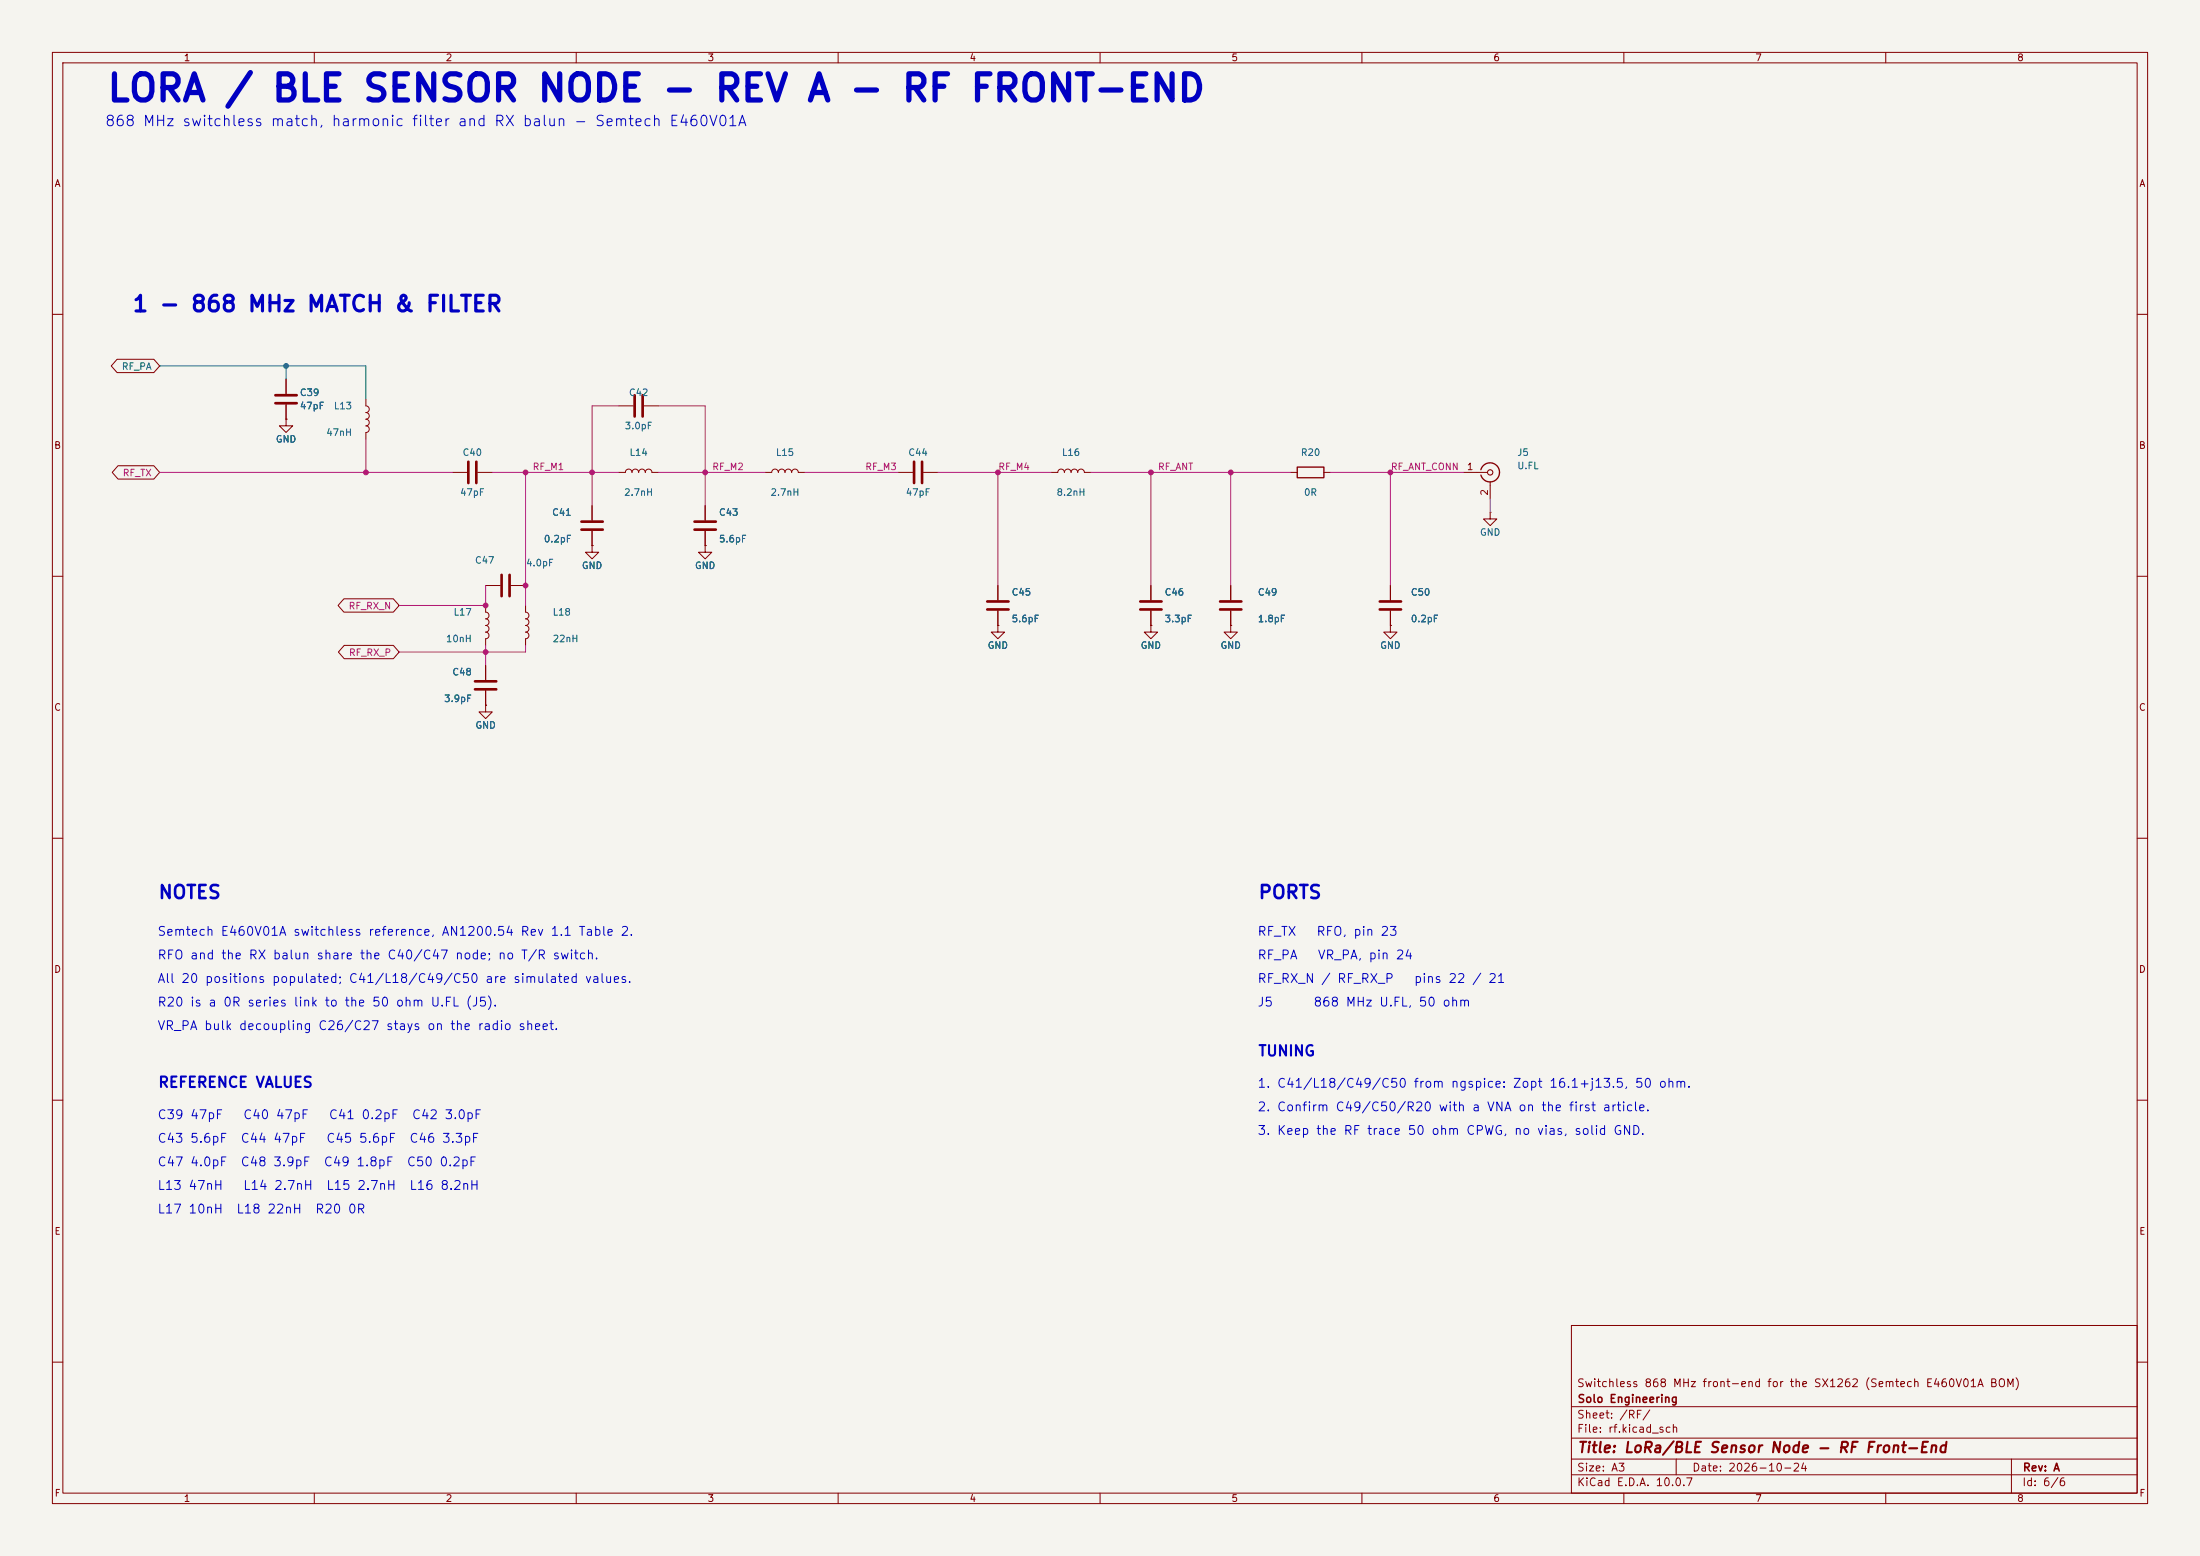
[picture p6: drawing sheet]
<svg xmlns="http://www.w3.org/2000/svg" width="420mm" height="297mm" viewBox="0 0 420 297" stroke-linecap="round" stroke-linejoin="round" font-family="sans-serif">
<path d="M0 0h420v297h-420z" fill="#f5f4ef" stroke="#f5f4ef" stroke-width=".19"/>
<g fill="none" stroke="#840000" stroke-width=".19">
<path d="M10 10h400v277h-400zM12 12h396v273h-396zM60 10v2M110 10v2M160 10v2M210 10v2M260 10v2M310 10v2M360 10v2M10 60h2M22.3 68.6h7.1l1.1 1.3-1.1 1.2h-7.1l-1.1-1.2zM54.6 72.4v2.8"/>
<path d="M54.6 77.2v2.8M69.8 76.2v1.3a.64 .64 0 0 1 .7 .6 .64 .64 0 0 1-.7 .6 .64 .64 0 0 1 .7 .7 .64 .64 0 0 1-.7 .6M118.1 77.5h2.8M122.9 77.5h2.8M408 60h2M22.5 88.9h6.9l1.1 1.3-1.1 1.2h-6.9l-1.1-1.2zM54.6 80v1.3h1.3l-1.3 1.3-1.3-1.3h1.3M54.6 80h.1M69.8 80a.64 .64 0 0 1 .7 .6 .64 .64 0 0 1-.7 .7 .64 .64 0 0 1 .7 .6 .64 .64 0 0 1-.7 .7v1.2M86.4 90.2h2.8M91.2 90.2h2.8M113 96.5v2.8"/>
<path d="M118.1 90.2h1.3a.64 .64 0 0 1 .6-.7 .64 .64 0 0 1 .6 .7 .64 .64 0 0 1 .7-.7 .64 .64 0 0 1 .6 .7 .64 .64 0 0 1 .7-.7 .64 .64 0 0 1 .6 .7 .64 .64 0 0 1 .6-.7 .64 .64 0 0 1 .7 .7h1.2M134.6 96.5v2.8M146 90.2h1.3a.64 .64 0 0 1 .7-.7 .64 .64 0 0 1 .6 .7 .64 .64 0 0 1 .6-.7 .64 .64 0 0 1 .7 .7 .64 .64 0 0 1 .6-.7 .64 .64 0 0 1 .6 .7 .64 .64 0 0 1 .7-.7 .64 .64 0 0 1 .6 .7h1.3M171.4 90.2h2.8M176.3 90.2h2.8M200.7 90.2h1.2a.64 .64 0 0 1 .7-.7 .64 .64 0 0 1 .6 .7 .64 .64 0 0 1 .6-.7 .64 .64 0 0 1 .7 .7 .64 .64 0 0 1 .6-.7 .64 .64 0 0 1 .6 .7 .64 .64 0 0 1 .7-.7 .64 .64 0 0 1 .6 .7h1.3M246.4 90.2h1.2M252.7 90.2h1.3M279.4 90.2h4.6M284.5 97.8v1.3h1.2l-1.2 1.2-1.3-1.2h1.3M284.5 97.8h.1M284.5 91.9v3.4"/>
<path d="M10 110h2M65.7 114.3h9.4l1.1 1.3-1.1 1.2h-9.4l-1.2-1.2zM92.7 115.6v1.2a.64 .64 0 0 1 .7 .7 .64 .64 0 0 1-.7 .6 .64 .64 0 0 1 .7 .7 .64 .64 0 0 1-.7 .6M92.7 119.4a.64 .64 0 0 1 .7 .6 .64 .64 0 0 1-.7 .7 .64 .64 0 0 1 .7 .6 .64 .64 0 0 1-.7 .6v1.3M92.7 111.8h2.8M97.5 111.8h2.8M100.3 115.6v1.2a.64 .64 0 0 1 .7 .7 .64 .64 0 0 1-.7 .6 .64 .64 0 0 1 .7 .7 .64 .64 0 0 1-.7 .6M100.3 119.4a.64 .64 0 0 1 .7 .6 .64 .64 0 0 1-.7 .7 .64 .64 0 0 1 .7 .6 .64 .64 0 0 1-.7 .6v1.3M113 104.1v1.3h1.3l-1.3 1.3-1.2-1.3h1.2M113 104.1h.1M113 101.3v2.8M134.6 104.1v1.3h1.3l-1.3 1.3-1.3-1.3h1.3"/>
<path d="M134.6 104.1h.1M134.6 101.3v2.8M190.5 119.4v1.3h1.3l-1.3 1.2-1.3-1.2h1.3M190.5 119.4h.1M190.5 111.8v2.8M190.5 116.6v2.8M219.7 119.4v1.3h1.3l-1.3 1.2-1.3-1.2h1.3M219.7 119.4h.1M219.7 111.8v2.8M219.7 116.6v2.8M234.9 119.4v1.3h1.3l-1.3 1.2-1.2-1.2h1.2M234.9 119.4h.1"/>
<path d="M234.9 111.8v2.8M234.9 116.6v2.8M265.4 119.4v1.3h1.3l-1.3 1.2-1.2-1.2h1.2M265.4 119.4h.1M265.4 111.8v2.8M265.4 116.6v2.8M408 110h2M65.7 123.2h9.4l1.1 1.3-1.1 1.2h-9.4l-1.1-1.2zM92.7 134.6v1.3h1.3l-1.3 1.3-1.3-1.3h1.3M92.7 134.6h.1M92.7 127v2.8M92.7 131.8v2.8"/>
<path d="M10 160h2M408 160h2M10 210h2M408 210h2M300 253h108v32h-108zM10 260h2M300 278.5h108M300 274.5h108M300 268.5h108M320 278.5v3M384 278.5v6.5M408 260h2"/>
<path d="M60 285v2M110 285v2M160 285v2M210 285v2M260 285v2M300 281.5h108M310 285v2M360 285v2"/>
</g>
<path d="M247.6 89.2h5.1v2h-5.1zM282.7 89.7a1.81 1.81 0 0 1 2.8-1 1.81 1.81 0 0 1 0 2.9 1.81 1.81 0 0 1-2.8-.9" fill="none" stroke="#840000" stroke-width=".25"/>
<circle cx="284.5" cy="90.2" r=".51" fill="none" stroke="#840000" stroke-width=".2"/>
<g fill="none" stroke="#840000" stroke-width=".51">
<path d="M52.6 75.4h4M52.6 77h4M121.2 75.4v4.1M122.7 75.4v4.1M89.4 88.1v4.1M90.9 88.1v4.1M111 99.6h4.1M132.6 99.6h4.1M174.5 88.1v4.1M176 88.1v4.1M95.8 109.7v4.1M97.3 109.7v4.1"/>
<path d="M111 101.1h4.1M132.6 101.1h4.1M188.5 114.8h4M188.5 116.3h4M217.7 114.8h4M217.7 116.3h4M232.9 114.8h4.1M232.9 116.3h4.1M263.4 114.8h4.1M263.4 116.3h4.1M90.7 130h4M90.7 131.6h4"/>
</g>
<g fill="none" stroke="#b41978" stroke-width=".19">
<path d="M118.1 77.5h-5.1v19M125.7 77.5h8.9v19M30.5 90.2h55.9M69.8 83.8v6.4M94 90.2h24.1M100.3 90.2v25.4M125.7 90.2h20.3M153.7 90.2h17.7M179.1 90.2h21.6M190.5 90.2v21.6M208.3 90.2h38.1M219.7 90.2v21.6"/>
<path d="M234.9 90.2v21.6M254 90.2h25.4M265.4 90.2v21.6M92.7 111.8v3.8h-16.5M92.7 123.2v3.8M100.3 123.2v1.3h-24.1"/>
</g>
<path d="M30.5 69.9h39.3v6.3M54.6 69.9v2.5" fill="none" stroke="#008046" stroke-width=".19"/>
<path d="M284.5 95.3v2.5" fill="none" stroke="#6e6e6e" stroke-width=".19"/>
<g fill="#b41978" stroke="#b41978" stroke-width=".19">
<circle cx="190.5" cy="90.2" r=".46"/>
<circle cx="219.7" cy="90.2" r=".46"/>
<circle cx="234.9" cy="90.2" r=".46"/>
<circle cx="134.6" cy="90.2" r=".46"/>
<circle cx="265.4" cy="90.2" r=".46"/>
<circle cx="100.3" cy="111.8" r=".46"/>
<circle cx="92.7" cy="115.6" r=".46"/>
<circle cx="92.7" cy="124.5" r=".46"/>
<circle cx="113" cy="90.2" r=".46"/>
<circle cx="100.3" cy="90.2" r=".46"/>
<circle cx="69.8" cy="90.2" r=".46"/>
</g>
<circle cx="54.6" cy="69.9" r=".46" fill="#008046" stroke="#008046" stroke-width=".19"/>
<text font-size="5" fill="#0000c2" x="20.2" y="20.6">LORA / BLE SENSOR NODE - REV A - RF FRONT-END</text>
<text font-size="3" fill="#0000c2" x="25.1" y="60.3">1 - 868 MHz MATCH &amp; FILTER</text>
<g font-size="2.5" fill="#0000c2">
<text x="30.1" y="172.2">NOTES</text>
<text x="240.1" y="172.2">PORTS</text>
</g>
<g font-size="2" fill="#0000c2">
<text x="19.9" y="24.6">868 MHz switchless match, harmonic filter and RX balun - Semtech E460V01A</text>
<text x="240.1" y="202.1">TUNING</text>
<text x="30.1" y="208.1">REFERENCE VALUES</text>
</g>
<text font-size="2" fill="#840000" x="301" y="277.8">Title: LoRa/BLE Sensor Node - RF Front-End</text>
<g font-size="1.7" fill="#0000c2">
<text x="29.9" y="179">Semtech E460V01A switchless reference, AN1200.54 Rev 1.1 Table 2.</text>
<text x="239.9" y="179">RF_TX</text>
<text x="251.2" y="179">RFO, pin 23</text>
<text x="29.9" y="183.5">RFO and the RX balun share the C40/C47 node; no T/R switch.</text>
<text x="239.9" y="183.5">RF_PA</text>
<text x="251.4" y="183.5">VR_PA, pin 24</text>
<text x="29.9" y="188">All 20 positions populated; C41/L18/C49/C50 are simulated values.</text>
<text x="239.9" y="188">RF_RX_N / RF_RX_P</text>
<text x="269.8" y="188">pins 22 / 21</text>
<text x="29.9" y="192.5">R20 is a 0R series link to the 50 ohm U.FL (J5).</text>
<text x="29.9" y="197">VR_PA bulk decoupling C26/C27 stays on the radio sheet.</text>
<text x="239.9" y="192.5">J5</text>
<text x="250.6" y="192.5">868 MHz U.FL, 50 ohm</text>
<text x="239.9" y="208">1. C41/L18/C49/C50 from ngspice: Zopt 16.1+j13.5, 50 ohm.</text>
<text x="29.9" y="214">C39 47pF</text>
<text x="46.3" y="214">C40 47pF</text>
<text x="62.6" y="214">C41 0.2pF</text>
<text x="78.5" y="214">C42 3.0pF</text>
<text x="239.9" y="212.5">2. Confirm C49/C50/R20 with a VNA on the first article.</text>
<text x="29.9" y="218.5">C43 5.6pF</text>
<text x="45.8" y="218.5">C44 47pF</text>
<text x="62.1" y="218.5">C45 5.6pF</text>
<text x="78" y="218.5">C46 3.3pF</text>
<text x="239.9" y="217">3. Keep the RF trace 50 ohm CPWG, no vias, solid GND.</text>
<text x="29.9" y="227.5">L13 47nH</text>
<text x="29.9" y="223">C47 4.0pF</text>
<text x="45.8" y="223">C48 3.9pF</text>
<text x="46.3" y="227.5">L14 2.7nH</text>
<text x="61.7" y="223">C49 1.8pF</text>
<text x="62.1" y="227.5">L15 2.7nH</text>
<text x="77.5" y="223">C50 0.2pF</text>
<text x="78" y="227.5">L16 8.2nH</text>
<text x="29.9" y="232">L17 10nH</text>
<text x="45" y="232">L18 22nH</text>
<text x="60" y="232">R20 0R</text>
</g>
<g font-size="1.5" fill="#840000">
<text x="300.9" y="265.1">Switchless 868 MHz front-end for the SX1262 (Semtech E460V01A BOM)</text>
<text x="301" y="268.1">Solo Engineering</text>
<text x="300.9" y="273.8">File: rf.kicad_sch</text>
<text x="300.9" y="271.1">Sheet: /RF/</text>
<text x="300.9" y="281.2">Size: A3</text>
<text x="322.9" y="281.2">Date: 2026-10-24</text>
<text x="386" y="281.2">Rev: A</text>
<text x="300.9" y="284">KiCad E.D.A. 10.0.7</text>
<text x="385.9" y="284">Id: 6/6</text>
</g>
<g font-size="1.3" fill="#840000">
<text x="35" y="12">1</text>
<text x="85" y="12">2</text>
<text x="135" y="12">3</text>
<text x="185" y="12">4</text>
<text x="235" y="12">5</text>
<text x="285" y="12">6</text>
<text x="335" y="12">7</text>
<text x="385" y="12">8</text>
<text x="10.3" y="36">A</text>
<text x="408.3" y="36">A</text>
<text x="10.2" y="86">B</text>
<text x="408.2" y="86">B</text>
<text x="10.2" y="136">C</text>
<text x="408.2" y="136">C</text>
<text x="10.2" y="186">D</text>
<text x="408.2" y="186">D</text>
<text x="10.3" y="236">E</text>
<text x="408.3" y="236">E</text>
<text x="10.3" y="286">F</text>
<text x="35" y="287">1</text>
<text x="85" y="287">2</text>
<text x="135" y="287">3</text>
<text x="185" y="287">4</text>
<text x="235" y="287">5</text>
<text x="285" y="287">6</text>
<text x="335" y="287">7</text>
<text x="385" y="287">8</text>
<text x="408.3" y="286">F</text>
</g>
<text font-size="1.3" fill="#008046" x="23.1" y="70.9">RF_PA</text>
<g font-size="1.3" fill="#006464">
<text x="57.1" y="75.9">C39</text>
<text x="119.9" y="75.9">C42</text>
<text x="57.1" y="78.4">47pF</text>
<text x="62.2" y="83.5">47nH</text>
<text x="63.6" y="78.4">L13</text>
<text x="119.2" y="82.2">3.0pF</text>
<text x="52.5" y="84.8">GND</text>
<text x="88.2" y="87.3">C40</text>
<text x="120.1" y="87.3">L14</text>
<text x="148" y="87.3">L15</text>
<text x="173.3" y="87.3">C44</text>
<text x="202.6" y="87.3">L16</text>
<text x="248.2" y="87.3">R20</text>
<text x="289.5" y="87.3">J5</text>
<text x="289.5" y="89.9">U.FL</text>
<text x="87.7" y="94.9">47pF</text>
<text x="119" y="94.9">2.7nH</text>
<text x="147" y="94.9">2.7nH</text>
<text x="172.8" y="94.9">47pF</text>
<text x="201.6" y="94.9">8.2nH</text>
<text x="248.8" y="94.9">0R</text>
<text x="105.3" y="98.8">C41</text>
<text x="137.1" y="98.8">C43</text>
<text x="90.6" y="107.9">C47</text>
<text x="103.7" y="103.8">0.2pF</text>
<text x="137.1" y="103.8">5.6pF</text>
<text x="282.4" y="102.6">GND</text>
<text x="100.3" y="108.4">4.0pF</text>
<text x="111" y="108.9">GND</text>
<text x="132.6" y="108.9">GND</text>
<text x="193" y="114">C45</text>
<text x="222.2" y="114">C46</text>
<text x="240" y="114">C49</text>
<text x="269.2" y="114">C50</text>
<text x="86.5" y="117.8">L17</text>
<text x="105.4" y="117.8">L18</text>
<text x="193" y="119.1">5.6pF</text>
<text x="222.2" y="119.1">3.3pF</text>
<text x="240" y="119.1">1.8pF</text>
<text x="269.2" y="119.1">0.2pF</text>
<text x="85" y="122.9">10nH</text>
<text x="105.4" y="122.9">22nH</text>
<text x="188.4" y="124.2">GND</text>
<text x="217.6" y="124.2">GND</text>
<text x="232.9" y="124.2">GND</text>
<text x="263.4" y="124.2">GND</text>
<text x="86.2" y="129.2">C48</text>
<text x="84.7" y="134.3">3.9pF</text>
<text x="90.6" y="139.4">GND</text>
</g>
<g font-size="1.3" fill="#b41978">
<text x="23.3" y="91.2">RF_TX</text>
<text x="101.6" y="90">RF_M1</text>
<text x="135.9" y="90">RF_M2</text>
<text x="165.1" y="90">RF_M3</text>
<text x="190.5" y="90">RF_M4</text>
<text x="221" y="90">RF_ANT</text>
<text x="265.4" y="90">RF_ANT_CONN</text>
<text x="66.4" y="116.6">RF_RX_N</text>
<text x="66.5" y="125.5">RF_RX_P</text>
</g>
<g font-size="1.3" fill="#a90000">
<text x="279.9" y="90">1</text>
<text x="284.3" y="94.7" transform="rotate(-90 284.3 94.7)">2</text>
</g>
</svg>
